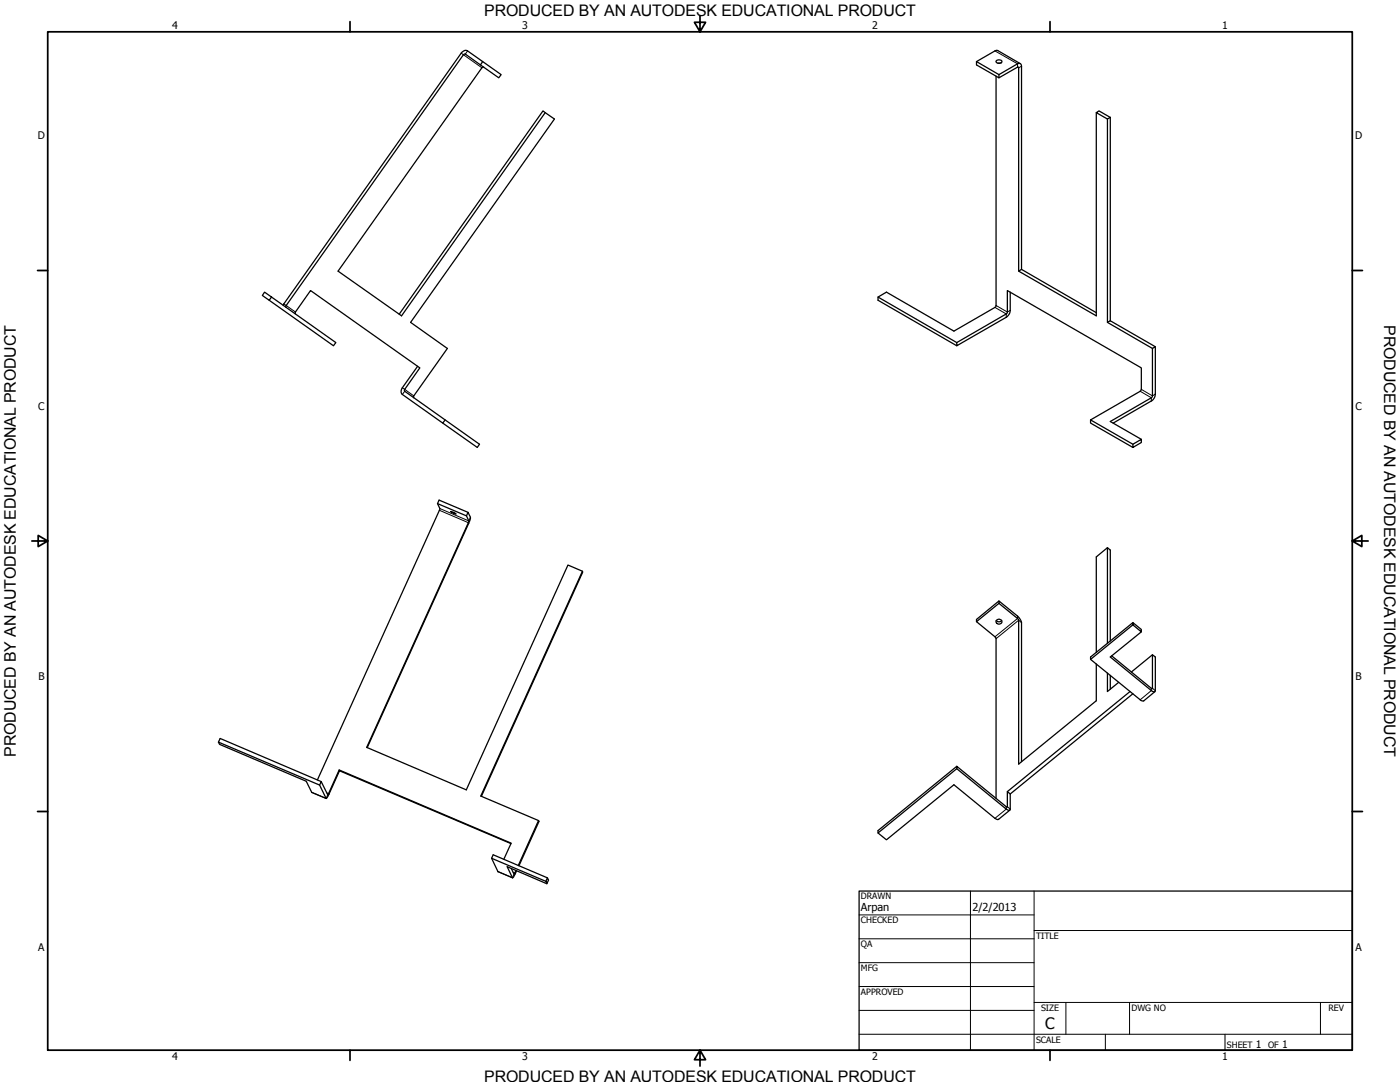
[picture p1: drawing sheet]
<svg xmlns="http://www.w3.org/2000/svg" width="559mm" height="432mm" viewBox="0 0 559 432" stroke-linecap="round" stroke-linejoin="round" font-family="sans-serif">
<!-- layer: Visible (ANSI) -->
<g fill="none" stroke="#000" stroke-width=".51">
<path d="M185 21.8l-70.8 100.1M185.7 21.6l6.1 4.3 .9-1.3-6.1-4.3a1.92 1.92 0 0 0-2.5 .9l-70.8 100.1M192.3 27.1l-57.4 81.1 25.4 17.8 57.3-81M192.7 24.6l7.3 5.2-.9 1.3-7.3-5.2M389.8 24.6l8.9 5.2M397.1 20.3l-7.3 4.3v1.3l8.9 5.2 7.4-4.3M397.6 30.4v91.5M397.9 24.1l.8-.2 1.2 .4a1.12 1.12 0 0 1-1.2 1 1.12 1.12 0 0 1-1.1-1zM398.3 25.2h.9M406.1 25.5l-7.4 4.3v1.3M406.6 27.1v81.1M407.7 26.4v81.1"/>
<path d="M437.6 45l1.1-.7 4.5 2.6-1.2 .6zM437.6 45v81l-31-17.8 1.1-.7 29.9 17.3M442 47.5v81.2l1.2-.7M443.2 46.9v81.1M105.6 116.6l2.8 2-1 1.2-2.7-1.9zM108.4 118.6l25.6 18.1-.9 1.3-25.7-18.2M350.5 118.6l31.4 18.1M403.2 116.6v7.3M117.9 124.5l6.1-8.5 43.6 30.8-6.1 8.6M159.3 125.4l57.4-81.1 4.6 3.2-57.4 81.2 14.7 10.4-13.4 18.9M397.1 122.7l-16.4 9.4-26.9-15.5-3.3 2v1.2l31.4 18.2M401.6 125.3l-19.7 11.4v1.3l19.7-11.4"/>
<path d="M402.1 124.5v-8.5l53.4 30.8v8.6M443.2 128l17.9 10.4-1.1 .7-18-10.4M460 139.1v18.9M461.1 138.4v18.9M160.6 157.4l16.1 11.4 1-1.2M161.5 156.1l29.9 21.2-.9 1.3-13.8-9.8M166.7 146.2l-6.1 8.5M455.1 156.1l-19.8 11.5 16.9 9.7M459.5 158.8l-16.3 9.4 12.3 7.1M435.3 167.6v1.2l16.9 9.8M452.2 177.3l3.3-2v1.3l-3.3 2zM459.5 160l-15.2 8.8"/>
<path d="M174.6 201l11.6 4.9 .9 2M175.4 203.6l-48.7 107.7M175.6 202.9l-1-1.9 .7-1.4 11.5 4.9M179.9 204.2l2.2 .9zM186.2 205.9l.6-1.4 1 1.9-.3 1.4-40.9 90.6M186.9 208.6l-40.5 89.7 39.7 16.9 40.6-89.7 5.8 2.5 .1 .3-40.4 89.5M442 218.6v38.1M232.5 228l-40.6 89.7 23 9.8 .2 .3-8 17.7M398.7 239.8l-8.9 7.4v.9l7.3 6M397.6 254.9v63.7M397.6 247.6l1.1 .6 1.1-.6M397.9 247.4a1.06 1.06 0 0 1 1.7 0 1.06 1.06 0 0 1-.4 1.6h-.9a.9 .9 0 0 1-.7-.7 .9 .9 0 0 1 .3-.9z"/>
<path d="M398.7 240.8v-1l7.4 6.1 1.1 1.3 .5 1.3v55.5M406.1 246.8l-7.4-6-8.9 7.3M406.6 247.5v57.4l31-25.2v-14.7M443.2 255.8v-36.3l-1.2-.9-4.4 3.6v38.1M452.2 248.5l3.3 2.7v1l-3.3-2.8zM452.2 248.5l-16.9 13.7v.9l19.8 16.2M452.2 249.4l-16.9 13.7M455.5 252.2l-12.3 10 16.3 13.4M442 268.6v7.4l4.5-3.7M443.2 269.6v5.4M443.7 261.7l15.8 13M451 276l-48.9 39.9v6"/>
<path d="M451.6 268.2l8.4-6.9 1.1 .9v13.4M452.2 276.9l-49 40v6M460 261.3v13.4M87.2 296.2l40.4 17.1M128.2 311.9l-40.3-17.2-.7 1.5 .4 .9 34.6 14.7 2.2 4.4M130.8 317.2l-2.6-5.3-.6 1.4 2.6 5.3M131.1 316.7l4.3-9.4 68.6 29.2-2.9 6.4M131.3 317.1l4.2-9.5 68.5 29.1M135.4 307.3l.1 .3M381.9 305.8l-31.4 25.7v.9l3.3 2.8 26.9-22 16.4 13.4M381.9 306.8l-31.4 25.6M402.1 315.9l1.1 1"/>
<path d="M214.9 327.5l-8 17.9M401.6 321.9l-19.7-16.1v1l19.7 16.1M196.2 342.5l21.7 9.2M198.8 347.9l-2.6-5.4 .6-1.4 21.7 9.2M204.1 346.6l1.1 2.3M204.5 350.3l-2.1-4.4 15.8 6.8M205.9 347.4l-.4 1M206.2 347.5l-.5 1.2M218.5 350.3l.4 .9-.7 1.5-.3-1z"/>
</g>
<!-- layer: Visible Narrow (ANSI) -->
<g fill="none" stroke="#000" stroke-width=".4">
<path d="M184.1 21.2l8.2 5.9M186.6 20.3l-.9 1.3M397.1 20.3l9 5.2v1.3l.5 .3 1.1-.7M113.3 121.3l4.6 3.2M397.1 122.7l4.5 2.6v1.3M397.6 121.9l4.5 2.6 1.1-.6M160.6 154.7l4.6 3.3M161.5 156.1l-.9 1.3M455.1 156.1l4.4 2.7v1.2M455.5 155.4l4.5 2.6 1.1-.7M175.4 203.6l11.7 5.3M175.6 202.9l11.5 5 .7-1.5"/>
<path d="M406.1 245.9v.9l-9 7.3M407.7 248.5l-1.1-1-9 7.4M459.5 274.7v.9l-4.4 3.7M459.9 274.8l1.2 .8M124.4 316.2l5.8 2.4 .6-1.4M130.4 316.4l.9 .7M401.6 321.9v1l-4.5 3.7M401.9 322.1l.2-.2 1.1 1M198.8 347.9l5.7 2.4 .7-1.4M204.9 348.1l.8 .6"/>
</g>
<g fill="none" stroke="#000" stroke-width=".51">
<path d="M185.7 21.6l-.7 .2M193 26.8l-.7 .3M397.1 20.3l1.2-.1 8.9 5.2M406.1 25.5l1.1-.1 .5 1M406.1 26.8l.5 .3M113.3 121.3l-.3 .6M114.2 121.9v.8M117.9 124.5v.8M397.6 121.9l-.5 .8M402.1 124.5l-.5 .8M403.2 123.9l-.4 1.5-1.2 1.2M160.6 154.7l-.5 1.6 .5 1.1"/>
<path d="M161.5 155.4v.7M165.2 158v.8M455.5 155.4l-.4 .7M460 158l-.5 .8M461.1 157.3l-.4 1.6-1.2 1.1M175.6 202.9l-.2 .7M187.1 207.9l-.2 .7M397.1 254.1l.5 .8M406.1 246.8l.5 .7M459.5 275.6l1.2 .5 .4-.5M459.5 274.7h.5M460.9 276l-4.4 3.7-1.4-.4"/>
<path d="M124.4 316.2l5.8 2.4 1.1-1.5M131.1 316.7l-.3 .5M401.6 322.9l1.2 .5 .4-.5M401.6 321.9h.5M403 323.3l-4.4 3.7h-.6l-.9-.4M198.8 347.9h.1M198.8 347.9l5.8 2.4M205.5 348.4l-.3 .5M205.7 348.7l-.7 1.3-.5 .3"/>
</g>
<!-- layer: Border (ANSI) -->
<g fill="none" stroke="#000" stroke-width=".7">
<path d="M19 12.7h520.8v406.4h-520.8zM139.7 8.6v4.1M279.4 6.3v6.4l-2.2-3.8h4.4l-2.2 3.8M419.1 8.6v4.1M15 107.9h4M539.8 107.9h4M12.7 215.9h6.3l-3.8-2.2v4.4l3.8-2.2M539.8 215.9l3.8 2.2v-4.4l-3.8 2.2h6.3M15 323.8h4M539.8 323.8h4M139.7 419.1v4.1M279.4 419.1l2.2 3.8h-4.4l2.2-3.8v6.3"/>
<path d="M419.1 419.1v4.1"/>
</g>
<!-- layer: Title (ANSI) -->
<g fill="none" stroke="#000" stroke-width=".4">
<path d="M387.3 355.6v63.5M412.7 355.6v63.5M342.9 365.1h69.8M342.9 374.6h69.8M412.7 371.3h127.1M342.9 384.2h69.8M342.9 393.7h69.8M342.9 412.7h196.9M342.9 403.2h69.8M412.7 400h127.1M425.4 400v12.7M441.2 412.7v6.4"/>
<path d="M450.8 400v12.7M488.9 412.7v6.4M527 400v12.7"/>
</g>
<path d="M342.9 355.6h196.9v63.5h-196.9z" fill="none" stroke="#000" stroke-width=".51"/>
<g font-size="6.4">
<text x="552.4" y="129.8" transform="rotate(90 552.4 129.8)">PRODUCED BY AN AUTODESK EDUCATIONAL PRODUCT</text>
<text x="6.3" y="302" transform="rotate(-90 6.3 302)">PRODUCED BY AN AUTODESK EDUCATIONAL PRODUCT</text>
</g>
<g font-size="6.3">
<text x="193.3" y="6.3">PRODUCED BY AN AUTODESK EDUCATIONAL PRODUCT</text>
<text x="417.2" y="410.6">C</text>
<text x="193.3" y="431.8">PRODUCED BY AN AUTODESK EDUCATIONAL PRODUCT</text>
</g>
<g font-size="4.4">
<text x="343.7" y="363.5">Arpan</text>
<text x="388.1" y="363.7">2/2/2013</text>
</g>
<g font-size="4.2">
<text x="68.7" y="11.7">4</text>
<text x="208.4" y="11.7">3</text>
<text x="348.1" y="11.7">2</text>
<text x="487.8" y="11.7">1</text>
<text x="15.1" y="55.5">D</text>
<text x="540.9" y="55.5">D</text>
<text x="15.2" y="163.4">C</text>
<text x="541" y="163.4">C</text>
<text x="15.3" y="271.4">B</text>
<text x="541.1" y="271.4">B</text>
<text x="15.2" y="379.3">A</text>
<text x="541" y="379.3">A</text>
<text x="501.3" y="418.3">1</text>
<text x="511.8" y="418.3">1</text>
<text x="68.7" y="423.2">4</text>
<text x="208.4" y="423.2">3</text>
<text x="348.1" y="423.2">2</text>
<text x="487.8" y="423.2">1</text>
</g>
<g font-size="3.5">
<text x="343.7" y="358.9">DRAWN</text>
<text x="343.7" y="368.5">CHECKED</text>
<text x="413.5" y="374.6">TITLE</text>
<text x="343.7" y="378">QA</text>
<text x="343.7" y="387.5">MFG</text>
<text x="343.7" y="397.1">APPROVED</text>
<text x="415.5" y="403.4">SIZE</text>
<text x="451.6" y="403.4">DWG NO</text>
<text x="530.3" y="403.4">REV</text>
<text x="413.5" y="416.1">SCALE</text>
<text x="489.7" y="418.3">SHEET</text>
<text x="506.2" y="418.3">OF</text>
</g>
</svg>
